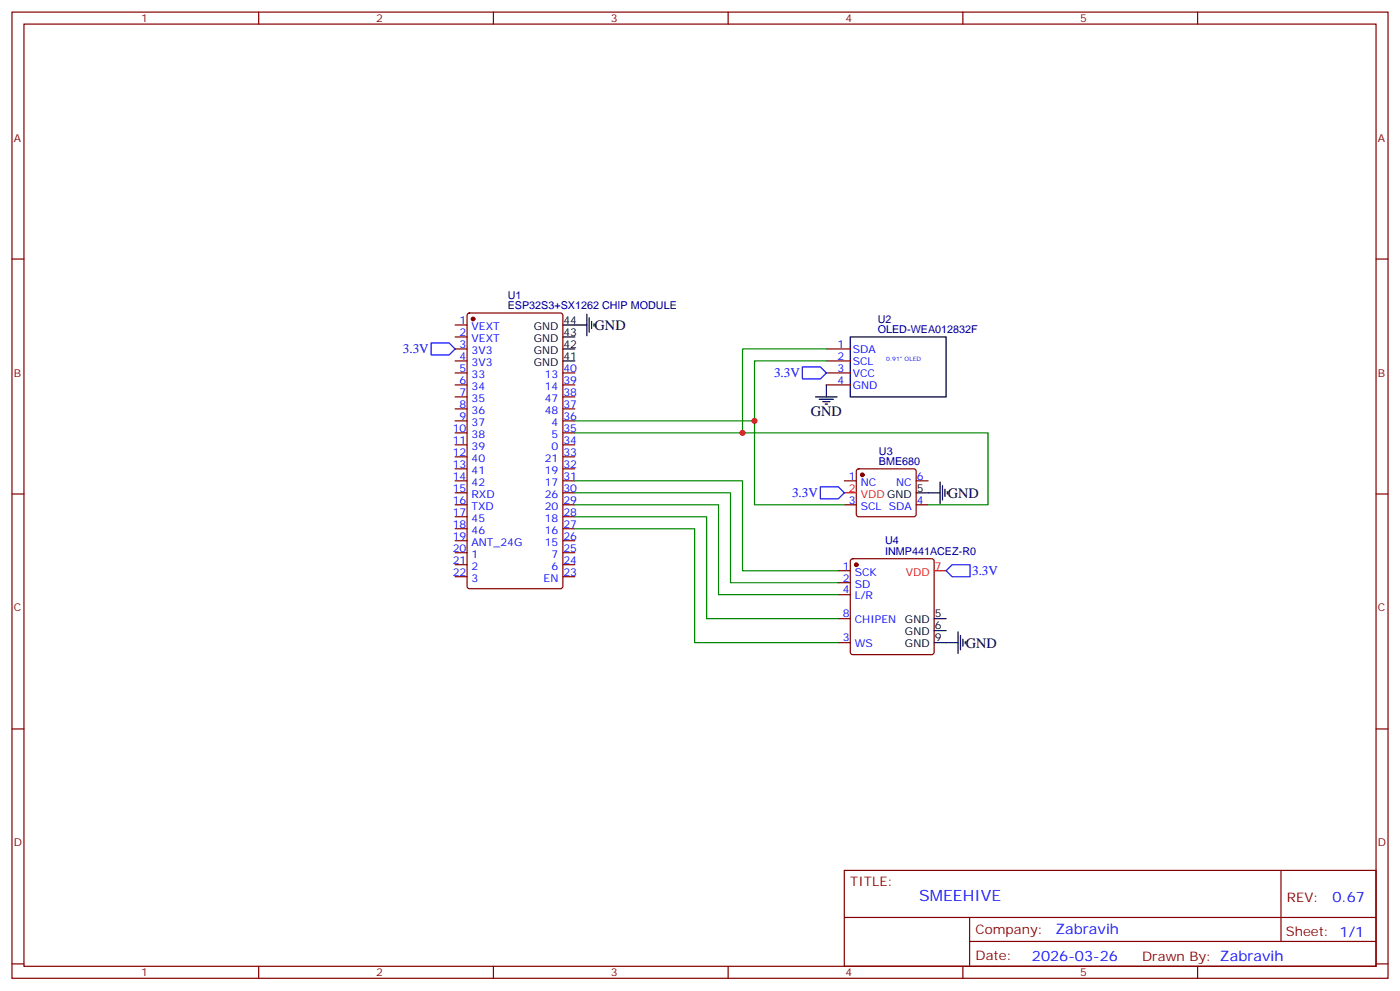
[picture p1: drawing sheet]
<svg xmlns="http://www.w3.org/2000/svg" width="412mm" height="292mm" viewBox="0 0 412 292" stroke-linecap="round" stroke-linejoin="round" font-family="sans-serif">
<g fill="none" stroke="#870000" stroke-width=".35">
<path d="M3.5 3.6h405.4v284.3h-405.4zM7.1 7.1h398.2v277.3h-398.2zM76.2 3.6v3.5M145.3 3.6v3.5M214.5 3.6v3.5M283.6 3.6v3.5M352.8 3.6v3.5M3.5 76.2h3.6M405.3 76.2h3.6M134.1 95.6h3.5M134.1 99.2h3.5M137.8 92.3l.5-.2h26.8l.7 .4v80l-.5 .7h-27l-.7-.4v-80z"/>
<path d="M134.1 102.7h3.5M134.1 106.2h3.5M134.1 109.7h3.5M134.1 113.3h3.5M134.1 116.8h3.5M165.8 109.7h3.5M165.8 113.3h3.5M165.8 116.8h3.5M243.4 102.7h7.1M243.4 106.2h7.1M243.4 109.7h7.1M243.4 113.3h7.1"/>
<path d="M134.1 120.3h3.5M134.1 123.9h3.5M134.1 127.4h3.5M134.1 130.9h3.5M134.1 134.4h3.5M134.1 138h3.5M165.8 120.3h3.5M165.8 123.9h3.5M165.8 127.4h3.5M165.8 130.9h3.5M165.8 134.4h3.5M165.8 138h3.5"/>
<path d="M252.5 138.2l.4-.2h16.3l.5 .2 .2 .5v12.7l-.3 .5-.4 .2h-16.3l-.5-.3-.2-.4v-12.7zM3.5 145.4h3.6M134.1 141.5h3.5M134.1 145h3.5M134.1 148.6h3.5M134.1 152.1h3.5M134.1 155.6h3.5M134.1 159.1h3.5M165.8 141.5h3.5M165.8 145h3.5M165.8 148.6h3.5M165.8 152.1h3.5"/>
<path d="M165.8 155.6h3.5M165.8 159.1h3.5M248.7 141.5h3.5M248.7 148.6h3.5M269.9 141.5h3.5M269.9 148.6h3.5M405.3 145.4h3.6M134.1 162.7h3.5M134.1 166.2h3.5M134.1 169.7h3.5M165.8 162.7h3.5M165.8 166.2h3.5"/>
<path d="M165.8 169.7h3.5M246.9 168h3.6M246.9 171.5h3.6M246.9 175h3.6M250.7 164.6l.5-.2h23.3l.5 .2 .2 .5v26.8l-.3 .5-.4 .3h-23.3l-.5-.3-.2-.5v-26.8zM246.9 182.1h3.6M246.9 189.1h3.6M3.5 214.5h3.6M405.3 214.5h3.6M248.7 256.2h156.6v28.2h-156.6zM377.3 256.2v20.9M248.7 270h156.5"/>
<path d="M285.6 277.1h119.6M285.6 270v14.1M3.5 283.7h3.6M76.2 284.4v3.5M145.3 284.4v3.5M214.5 284.4v3.5M283.6 284.4v3.5M352.8 284.4v3.5M405.3 283.7h3.6"/>
</g>
<g fill="#870000" stroke="#870000" stroke-width=".35">
<circle cx="139.3" cy="93.9" r=".53"/>
<circle cx="254" cy="139.7" r=".53"/>
<circle cx="252.2" cy="166.2" r=".53"/>
</g>
<g fill="none" stroke="#000" stroke-width=".35">
<path d="M165.8 99.2h3.5M165.8 95.6h7.1M172.9 92.5v6.3M173.6 93.5v4.3M174.3 94.6v2.1M175 95.3v.7M250.5 99.2h28.2v17.6h-28.2zM165.8 106.2h3.5M165.8 102.7h3.5M240.2 116.8h6.4M241.3 117.5h4.2M242.4 118.2h2.1"/>
<path d="M243.1 118.9h.7M243.4 113.3v3.5M269.9 145h7M276.9 141.9v6.3M277.6 142.9v4.2M278.3 144v2.1M279 144.7v.7M275.2 189.1h7M275.2 185.6h3.5M275.2 182.1h3.5M282.2 185.9v6.4M282.9 187v4.2"/>
<path d="M283.6 188.1v2.1M284.3 188.8v.7"/>
</g>
<path d="M248.7 145h3.5M275.2 168h3.5" fill="none" stroke="#f00" stroke-width=".35"/>
<path d="M243.4 102.7h-24.7v24.7h-49.4M243.4 106.2h-21.2v17.7h-52.9M218.7 127.4h72.3v21.2h-17.6M222.2 123.9v24.7h26.5M169.3 141.5h49.4v26.5h28.2M169.3 145h45.9v26.5h31.7M169.3 148.6h42.4v26.4h35.2M169.3 152.1h38.8v30h38.8M169.3 155.6h35.3v33.5h42.3" fill="none" stroke="#008700" stroke-width=".35"/>
<path d="M127 100.9h5.3l1.8 1.8-1.8 1.8h-5.3zM236.4 108h5.3l1.7 1.7-1.7 1.8h-5.3zM241.7 143.3h5.2l1.8 1.7-1.8 1.8h-5.2zM278.7 168l1.8-1.8h5.3v3.5h-5.3z" fill="none" stroke="#00f" stroke-width=".35"/>
<g fill="#c00">
<circle cx="222.3" cy="123.9" r=".88"/>
<circle cx="218.7" cy="127.4" r=".88"/>
</g>
<text font-size="4.6" fill="#00f" x="270.8" y="265.2">SMEEHIVE</text>
<g font-size="4.2">
<text x="175.2" y="97.1">GND</text>
<text x="238.8" y="122.4">GND</text>
<text x="279.2" y="146.5">GND</text>
<text x="284.5" y="190.6">GND</text>
</g>
<g font-size="4.2" fill="#00f">
<text x="392.5" y="265.4">0.67</text>
<text x="310.9" y="275">Zabravih</text>
<text x="304" y="282.8">2026-03-26</text>
</g>
<g font-size="3.9" fill="#00f">
<text x="118.6" y="103.9">3.3V</text>
<text x="228" y="111">3.3V</text>
<text x="233.3" y="146.2">3.3V</text>
<text x="286.4" y="169.3">3.3V</text>
</g>
<g font-size="3.9" fill="#800">
<text x="250.5" y="260.7">TITLE:</text>
<text x="379.1" y="265.4">REV:</text>
<text x="287.4" y="274.9">Company:</text>
<text x="378.7" y="275.6">Sheet: 1/1</text>
<text x="287.4" y="282.6">Date:</text>
<text x="336.4" y="282.7">Drawn By: Zabravih</text>
</g>
<g font-size="3.2" fill="#800">
<text x="41.6" y="6.6">1</text>
<text x="110.8" y="6.6">2</text>
<text x="179.9" y="6.6">3</text>
<text x="249.1" y="6.6">4</text>
<text x="318.2" y="6.6">5</text>
<text x="4.1" y="41.7">A</text>
<text x="405.9" y="41.7">A</text>
<text x="4.1" y="110.8">B</text>
<text x="405.9" y="110.8">B</text>
<text x="4.1" y="180">C</text>
<text x="405.9" y="180">C</text>
<text x="4.1" y="249.1">D</text>
<text x="405.9" y="249.1">D</text>
<text x="41.6" y="287.4">1</text>
<text x="110.8" y="287.4">2</text>
<text x="179.9" y="287.4">3</text>
<text x="249.1" y="287.4">4</text>
<text x="318.2" y="287.4">5</text>
</g>
<g font-size="3.2" fill="#000080">
<text x="149.5" y="87.9">U1</text>
<text x="149.5" y="91.1">ESP32S3+SX1262 CHIP MODULE</text>
<text x="258.6" y="95">U2</text>
<text x="258.6" y="98.1">OLED-WEA012832F</text>
<text x="258.9" y="136.9">BME680</text>
<text x="258.9" y="133.8">U3</text>
<text x="260.7" y="160.2">U4</text>
<text x="260.7" y="163.4">INMP441ACEZ-R0</text>
</g>
<g font-size="3.2" fill="#00f">
<text x="135.4" y="95.3">1</text>
<text x="135.4" y="98.8">2</text>
<text x="138.9" y="97">VEXT</text>
<text x="138.9" y="100.6">VEXT</text>
<text x="135.4" y="102.3">3</text>
<text x="135.4" y="105.9">4</text>
<text x="138.9" y="104.1">3V3</text>
<text x="138.9" y="107.6">3V3</text>
<text x="246.7" y="102.3">1</text>
<text x="246.7" y="105.9">2</text>
<text x="251.2" y="103.8">SDA</text>
<text x="251.2" y="107.3">SCL</text>
<text x="135.4" y="109.4">5</text>
<text x="135.4" y="112.9">6</text>
<text x="138.9" y="111.2">33</text>
<text x="160.5" y="111.2">13</text>
<text x="166" y="112.9">39</text>
<text x="166" y="109.4">40</text>
<text x="246.7" y="109.4">3</text>
<text x="246.7" y="112.9">4</text>
<text x="251.2" y="110.8">VCC</text>
<text x="135.4" y="116.5">7</text>
<text x="135.4" y="120">8</text>
<text x="138.9" y="114.7">34</text>
<text x="138.9" y="118.2">35</text>
<text x="160.5" y="118.2">47</text>
<text x="160.5" y="114.7">14</text>
<text x="166" y="120">37</text>
<text x="166" y="116.5">38</text>
<text x="251.2" y="114.3">GND</text>
<text x="135.4" y="123.5">9</text>
<text x="138.9" y="121.7">36</text>
<text x="138.9" y="125.3">37</text>
<text x="160.5" y="121.7">48</text>
<text x="162.5" y="125.3">4</text>
<text x="166" y="123.5">36</text>
<text x="133.4" y="127">10</text>
<text x="133.4" y="130.6">11</text>
<text x="138.9" y="128.8">38</text>
<text x="162.5" y="128.8">5</text>
<text x="166" y="130.6">34</text>
<text x="166" y="127">35</text>
<text x="133.4" y="134.1">12</text>
<text x="133.4" y="137.6">13</text>
<text x="138.9" y="132.3">39</text>
<text x="138.9" y="135.9">40</text>
<text x="160.5" y="135.9">21</text>
<text x="162.5" y="132.3">0</text>
<text x="166" y="137.6">32</text>
<text x="166" y="134.1">33</text>
<text x="133.4" y="141.1">14</text>
<text x="138.9" y="139.4">41</text>
<text x="138.9" y="142.9">42</text>
<text x="160.5" y="142.9">17</text>
<text x="160.5" y="139.4">19</text>
<text x="166" y="141.1">31</text>
<text x="250" y="141.1">1</text>
<text x="253.5" y="142.9">NC</text>
<text x="264" y="142.9">NC</text>
<text x="270.1" y="141.1">6</text>
<text x="133.4" y="144.7">15</text>
<text x="133.4" y="148.2">16</text>
<text x="138.9" y="146.4">RXD</text>
<text x="138.9" y="150">TXD</text>
<text x="160.5" y="150">20</text>
<text x="160.5" y="146.4">26</text>
<text x="166" y="148.2">29</text>
<text x="166" y="144.7">30</text>
<text x="250" y="148.2">3</text>
<text x="253.5" y="150">SCL SDA</text>
<text x="270.1" y="148.2">4</text>
<text x="133.4" y="151.7">17</text>
<text x="133.4" y="155.3">18</text>
<text x="138.9" y="153.5">45</text>
<text x="160.5" y="153.5">18</text>
<text x="166" y="155.3">27</text>
<text x="166" y="151.7">28</text>
<text x="133.4" y="158.8">19</text>
<text x="138.9" y="157">46</text>
<text x="138.9" y="160.5">ANT_24G</text>
<text x="160.5" y="160.5">15</text>
<text x="160.5" y="157">16</text>
<text x="166" y="158.8">26</text>
<text x="133.4" y="162.3">20</text>
<text x="133.4" y="165.8">21</text>
<text x="138.9" y="164.1">1</text>
<text x="138.9" y="167.6">2</text>
<text x="162.5" y="167.6">6</text>
<text x="162.5" y="164.1">7</text>
<text x="166" y="165.8">24</text>
<text x="166" y="162.3">25</text>
<text x="248.3" y="167.6">1</text>
<text x="133.4" y="169.4">22</text>
<text x="138.9" y="171.1">3</text>
<text x="160.1" y="171.1">EN</text>
<text x="166" y="169.4">23</text>
<text x="248.3" y="171.1">2</text>
<text x="251.8" y="169.4">SCK</text>
<text x="251.8" y="172.9">SD</text>
<text x="248.3" y="174.7">4</text>
<text x="251.8" y="176.4">L/R</text>
<text x="248.3" y="181.7">8</text>
<text x="251.8" y="183.5">CHIPEN</text>
<text x="248.3" y="188.8">3</text>
<text x="251.8" y="190.5">WS</text>
</g>
<g font-size="3.2">
<text x="166" y="95.3">44</text>
<text x="157.2" y="100.6">GND</text>
<text x="157.2" y="97">GND</text>
<text x="166" y="98.8">43</text>
<text x="157.2" y="107.6">GND</text>
<text x="157.2" y="104.1">GND</text>
<text x="166" y="105.9">41</text>
<text x="166" y="102.3">42</text>
<text x="270.1" y="144.7">5</text>
<text x="266.6" y="183.5">GND</text>
<text x="275.3" y="185.2">6</text>
<text x="275.3" y="181.7">5</text>
<text x="266.6" y="190.5">GND</text>
<text x="266.6" y="187">GND</text>
<text x="275.3" y="188.8">9</text>
</g>
<g font-size="3.2" fill="#f00">
<text x="250" y="144.7">2</text>
<text x="253.5" y="146.4">VDD GND</text>
<text x="275.3" y="167.6">7</text>
<text x="266.8" y="169.4">VDD</text>
</g>
<text font-size="1.8" fill="#00f" x="261.1" y="106.2">0.91&quot; OLED</text>
</svg>
